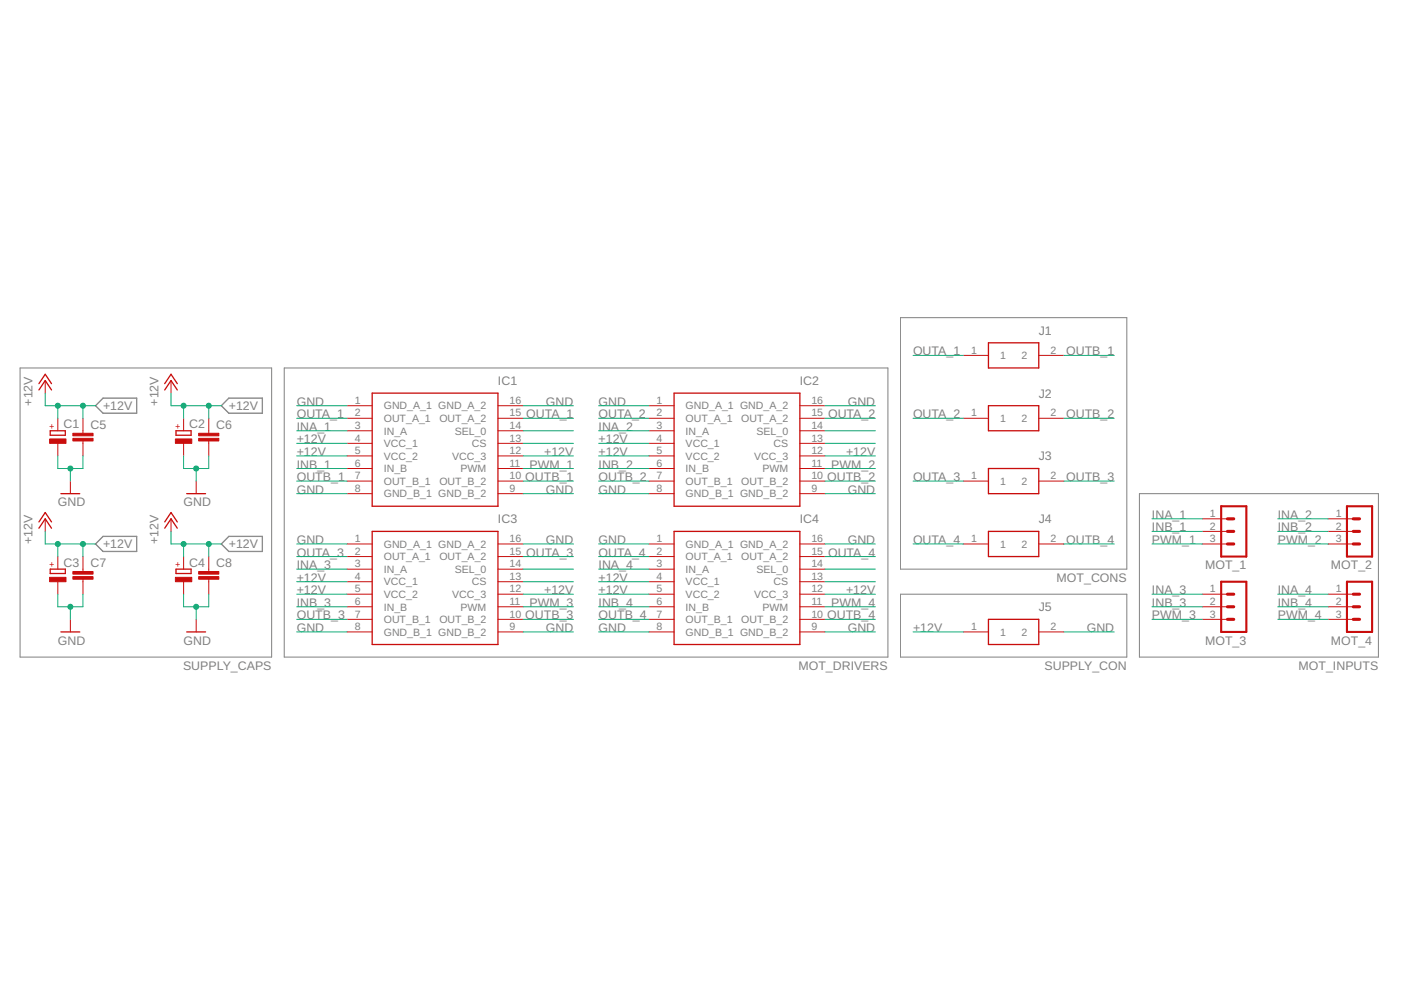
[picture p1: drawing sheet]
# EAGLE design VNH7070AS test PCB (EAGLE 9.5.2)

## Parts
C1  220uF  CPOL-EUE3.5-8  [E3,5-8]
C2  220uF  CPOL-EUE3.5-8  [E3,5-8]
C3  220uF  CPOL-EUE3.5-8  [E3,5-8]
C4  220uF  CPOL-EUE3.5-8  [E3,5-8]
C5  100nF  C-EUC1206  [C1206]
C6  100nF  C-EUC1206  [C1206]
C7  100nF  C-EUC1206  [C1206]
C8  100nF  C-EUC1206  [C1206]
IC1  VNH7070ASTR  [SOIC127P600X175-16N]
IC2  VNH7070ASTR  [SOIC127P600X175-16N]
IC3  VNH7070ASTR  [SOIC127P600X175-16N]
IC4  VNH7070ASTR  [SOIC127P600X175-16N]
J1  70553-0001  [SHDRRA2W109P0_254_1X2_762X1359]
J2  70553-0001  [SHDRRA2W109P0_254_1X2_762X1359]
J3  70553-0001  [SHDRRA2W109P0_254_1X2_762X1359]
J4  70553-0001  [SHDRRA2W109P0_254_1X2_762X1359]
J5  70553-0001  [SHDRRA2W109P0_254_1X2_762X1359]
MOT_1  MA03-1  [MA03-1]
MOT_2  MA03-1  [MA03-1]
MOT_3  MA03-1  [MA03-1]
MOT_4  MA03-1  [MA03-1]

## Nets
+12V: C1.+ C2.+ C3.+ C4.+ C5.1 C6.1 C7.1 C8.1 IC1.4(VCC_1) IC1.5(VCC_2) IC1.12(VCC_3) IC2.4(VCC_1) IC2.5(VCC_2) IC2.12(VCC_3) IC3.4(VCC_1) IC3.5(VCC_2) IC3.12(VCC_3) IC4.4(VCC_1) IC4.5(VCC_2) IC4.12(VCC_3) J5.1
GND: C1.- C2.- C3.- C4.- C5.2 C6.2 C7.2 C8.2 IC1.1(GND_A_1) IC1.8(GND_B_1) IC1.9(GND_B_2) IC1.16(GND_A_2) IC2.1(GND_A_1) IC2.8(GND_B_1) IC2.9(GND_B_2) IC2.16(GND_A_2) IC3.1(GND_A_1) IC3.8(GND_B_1) IC3.9(GND_B_2) IC3.16(GND_A_2) IC4.1(GND_A_1) IC4.8(GND_B_1) IC4.9(GND_B_2) IC4.16(GND_A_2) J5.2
INA_1: IC1.3(IN_A) MOT_1.1
INA_2: IC2.3(IN_A) MOT_2.1
INA_3: IC3.3(IN_A) MOT_3.1
INA_4: IC4.3(IN_A) MOT_4.1
INB_1: IC1.6(IN_B) MOT_1.2
INB_2: IC2.6(IN_B) MOT_2.2
INB_3: IC3.6(IN_B) MOT_3.2
INB_4: IC4.6(IN_B) MOT_4.2
N$1: IC1.14(SEL_0)
N$2: IC1.13(CS)
N$3: IC2.14(SEL_0)
N$4: IC2.13(CS)
N$5: IC3.14(SEL_0)
N$6: IC3.13(CS)
N$7: IC4.14(SEL_0)
N$8: IC4.13(CS)
OUTA_1: IC1.2(OUT_A_1) IC1.15(OUT_A_2) J1.1
OUTA_2: IC2.2(OUT_A_1) IC2.15(OUT_A_2) J2.1
OUTA_3: IC3.2(OUT_A_1) IC3.15(OUT_A_2) J3.1
OUTA_4: IC4.2(OUT_A_1) IC4.15(OUT_A_2) J4.1
OUTB_1: IC1.7(OUT_B_1) IC1.10(OUT_B_2) J1.2
OUTB_2: IC2.7(OUT_B_1) IC2.10(OUT_B_2) J2.2
OUTB_3: IC3.7(OUT_B_1) IC3.10(OUT_B_2) J3.2
OUTB_4: IC4.7(OUT_B_1) IC4.10(OUT_B_2) J4.2
PWM_1: IC1.11(PWM) MOT_1.3
PWM_2: IC2.11(PWM) MOT_2.3
PWM_3: IC3.11(PWM) MOT_3.3
PWM_4: IC4.11(PWM) MOT_4.3

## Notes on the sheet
- MOT_CONS
- SUPPLY_CAPS | MOT_DRIVERS | SUPPLY_CON | MOT_INPUTS
